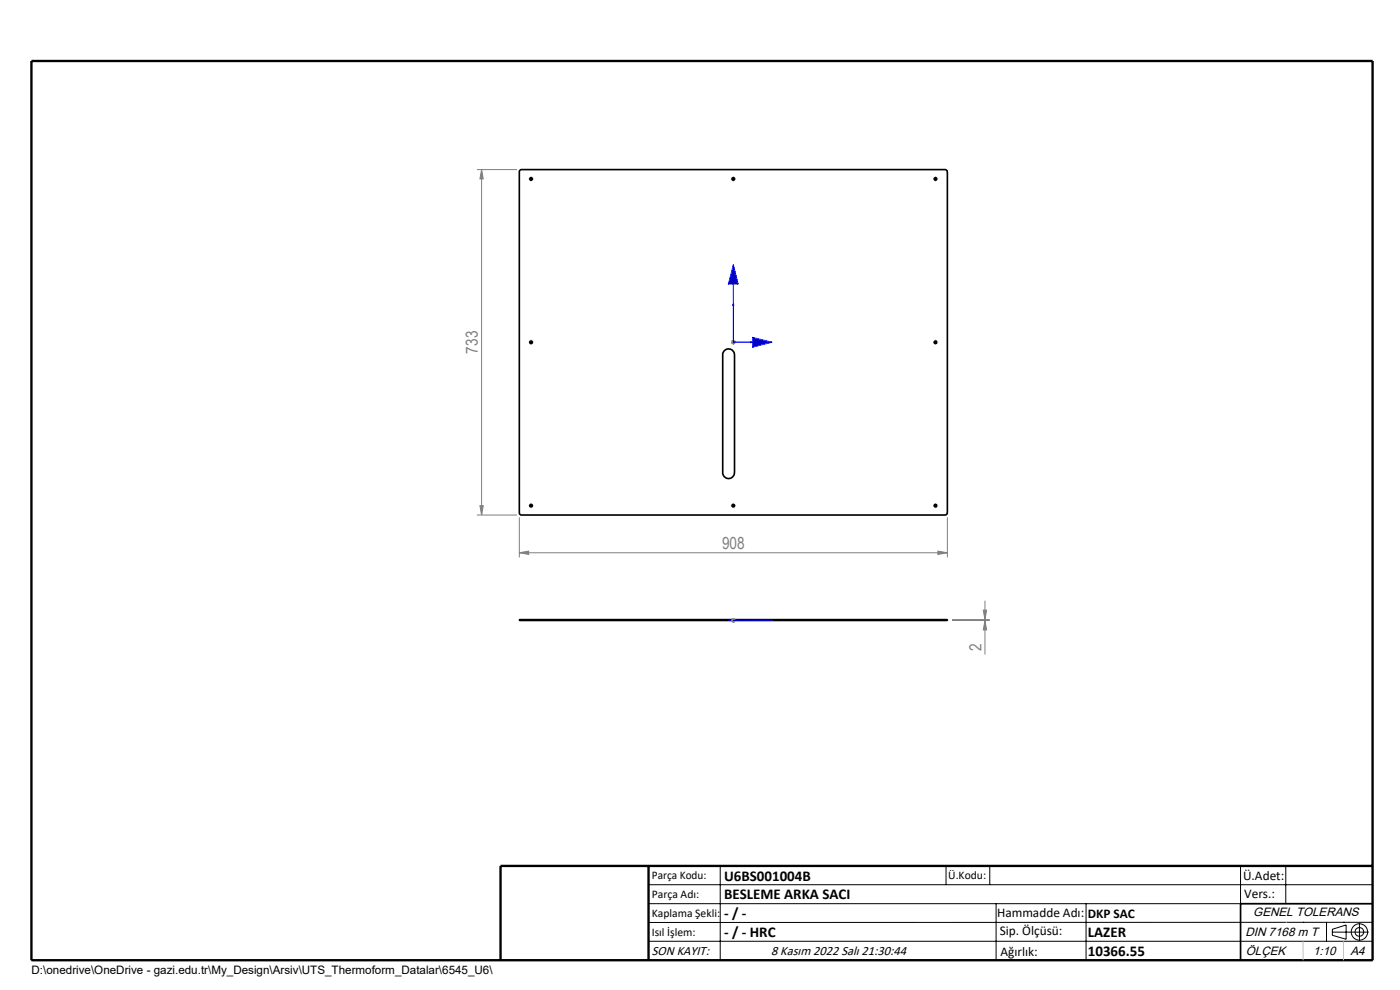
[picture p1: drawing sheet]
<svg xmlns="http://www.w3.org/2000/svg" width="297mm" height="210mm" viewBox="0 0 297 210" stroke-linecap="round" stroke-linejoin="round" font-family="sans-serif">
<g fill="none" stroke="#000" stroke-width=".35">
<path d="M110.2 36.2l.4-.2h90.1l.3 .5-.1 72.5-.3 .2h-90.2l-.2-.3zM153.6 74.5a1.25 1.25 0 0 1 1.4-.4 1.25 1.25 0 0 1 .8 1.2v25a1.25 1.25 0 0 1-1.2 1.2 1.25 1.25 0 0 1-1.3-1.2v-25.3zM110.7 131.4h-.5v.2h.5M110.7 131.4v.2M110.7 131.4h89.7M110.7 131.6h89.7M200.4 131.4h.6v.2h-.6M200.4 131.4v.2M291.2 191.7h-28v12"/>
<circle cx="112.7" cy="38" r=".26"/>
<circle cx="155.6" cy="38" r=".26"/>
<circle cx="198.5" cy="38" r=".27"/>
<circle cx="112.6" cy="72.6" r=".27"/>
<circle cx="198.5" cy="72.6" r=".28"/>
<circle cx="112.7" cy="107.3" r=".27"/>
<circle cx="155.6" cy="107.3" r=".27"/>
<circle cx="198.5" cy="107.3" r=".28"/>
</g>
<g fill="none" stroke="#000" stroke-width=".21">
<path d="M112.4 38h.5M112.7 37.7v.5M155.3 38h.5M155.6 37.7v.5M198.2 38h.5M198.5 37.7v.5M112.4 72.6h.5M112.7 72.3v.6M198.2 72.6h.5M198.5 72.3v.6M112.4 107.3h.5M112.7 107v.5"/>
<path d="M155.3 107.3h.5M155.6 107v.5M198.2 107.3h.5M198.5 107v.5M137.6 187.7h153.6M137.6 191.7h153.6M137.6 199.7h153.6M152.8 183.7v20M200.7 183.7v4M210 183.7v4M211.3 191.7v12M230.4 191.7v12"/>
<path d="M263.2 183.7v20M272.8 183.7v8M276.4 195.6h.1M281.4 195.6v4.1M282.6 197.7h7.8M282.6 197.1l3-.9v3l-3-.8zM285 195.6h.1M288.4 195.8v3.8M291.2 195.6l-153.6 .1"/>
<circle cx="288.4" cy="197.7" r="1.74"/>
<circle cx="288.4" cy="197.7" r=".93"/>
</g>
<path d="M155.6 56.2l1 4h-2.1zM155.6 56.2v16.4h8.2M155.6 64.4l.1 .4h-.2zM159.3 72.5l.4 .1-.4 .1zM159.7 71.6l4.1 1-4.1 1.1zM154.5 131.6h2.1zM155.5 131.6h.2zM155.6 131.6h.1M155.6 131.6h8.2M159.7 131.6h-.4h.4M163.8 131.6h-4.1h4.1" fill="none" stroke="#00f" stroke-width=".21"/>
<g fill="none" stroke="#808080" stroke-width=".21">
<path d="M101.2 36h8.5M102.2 36v73.2M102.2 36l.3 2h-.7zM155.1 72.6h1M155.2 72.2l.7 .7M155.6 72.1v1M155.9 72.2l-.7 .7M101.2 109.2h8.5M101.8 107.3h.7l-.3 1.9zM110.2 117.3l1.9-.4v.7zM110.2 109.7v8.5M110.2 117.3h90.8"/>
<path d="M199 116.9l2 .4-2 .3zM201 109.7v8.5M155.1 131.6h1M155.2 131.3l.7 .7M155.6 131.1v1M155.9 131.3l-.7 .7M202 131.6h8M202 131.4h8M208.6 129.4h.7l-.3 2zM209 127.4v11.4M209 131.6l.3 2h-.7z"/>
</g>
<path d="M106.2 203.7h185" fill="none" stroke="#000" stroke-width=".25"/>
<path d="M6.7 12.9h284.5v190.8h-284.5zM137.6 183.7v20M291.2 183.7h-185v20" fill="none" stroke="#000" stroke-width=".5"/>
<path d="M272.8 195.6h.1M276.4 199.7v4M285 199.7v4" fill="none" stroke="#c0c0c0" stroke-width=".21"/>
<path d="M112.7 38.4v.1M155.6 38.4v.1M198.5 38.4v.1M112.7 107.7v.1M155.6 107.7v.1M198.5 107.7v.1" fill="none" stroke="#000" stroke-width=".21" stroke-dasharray="15.2 1.3 1.3 1.3" stroke-linecap="butt"/>
<g fill="#00f">
<path d="M159.3 72.5l.4 .1-.4 .1zM155.6 64.4l.1 .4h-.2z"/>
<path d="M159.7 71.6l4.1 1-4.1 1.1zM155.6 56.2l1 4h-2.1zM159.3 131.6h.4zM155.5 131.6h.2zM159.7 131.6h4.1zM154.5 131.6h2.1z"/>
</g>
<g fill="#808080">
<path d="M110.2 117.3l1.9-.4v.7zM199 116.9l2 .4-2 .3z"/>
<path d="M101.8 107.3h.7l-.3 1.9zM102.2 36l.3 2h-.7zM209 131.6l.3 2h-.7zM208.6 129.4h.7l-.3 2z"/>
</g>
<g font-size="3.5" fill="#808080">
<text x="101.4" y="75" transform="rotate(-90 101.4 75)">733</text>
<text x="153.2" y="116.4">908</text>
<text x="208.2" y="138" transform="rotate(-90 208.2 138)">2</text>
</g>
<g font-size="3.2">
<text x="153.6" y="190.8">BESLEME ARKA SACI</text>
<text x="153.6" y="186.8">U6BS001004B</text>
<text x="153.6" y="194.8">- / -</text>
<text x="153.6" y="198.8">- / - HRC</text>
<text x="230.8" y="198.7">LAZER</text>
<text x="230.8" y="202.8">10366.55</text>
</g>
<g font-size="2.8">
<text x="263.7" y="186.7">Ü.Adet:</text>
<text x="263.9" y="190.5">Vers.:</text>
<text x="211.5" y="194.5">Hammadde Adı:</text>
<text x="230.8" y="194.7">DKP SAC</text>
<text x="138.3" y="202.6">SON KAYIT:</text>
<text x="163.6" y="202.6">8 Kasım 2022 Salı 21:30:44</text>
<text x="212.1" y="198.4">Sip. Ölçüsü:</text>
<text x="212.2" y="202.7">Ağırlık:</text>
</g>
<g font-size="2.6">
<text x="265.9" y="194.4">GENEL TOLERANS</text>
<text x="264.2" y="198.5">DIN 7168 m T</text>
<text x="264.3" y="202.6">ÖLÇEK</text>
<text x="278.5" y="202.6">1:10</text>
<text x="286.5" y="202.6">A4</text>
</g>
<g font-size="2.5">
<text x="138.3" y="186.4">Parça Kodu:</text>
<text x="138.3" y="190.5">Parça Adı:</text>
<text x="201.2" y="186.5">Ü.Kodu:</text>
<text x="138.3" y="194.5">Kaplama Şekli:</text>
<text x="138.3" y="198.6">Isıl İşlem:</text>
<text x="6.7" y="206.7">D:\onedrive\OneDrive - gazi.edu.tr\My_Design\Arsiv\UTS_Thermoform_Datalar\6545_U6\</text>
</g>
</svg>
